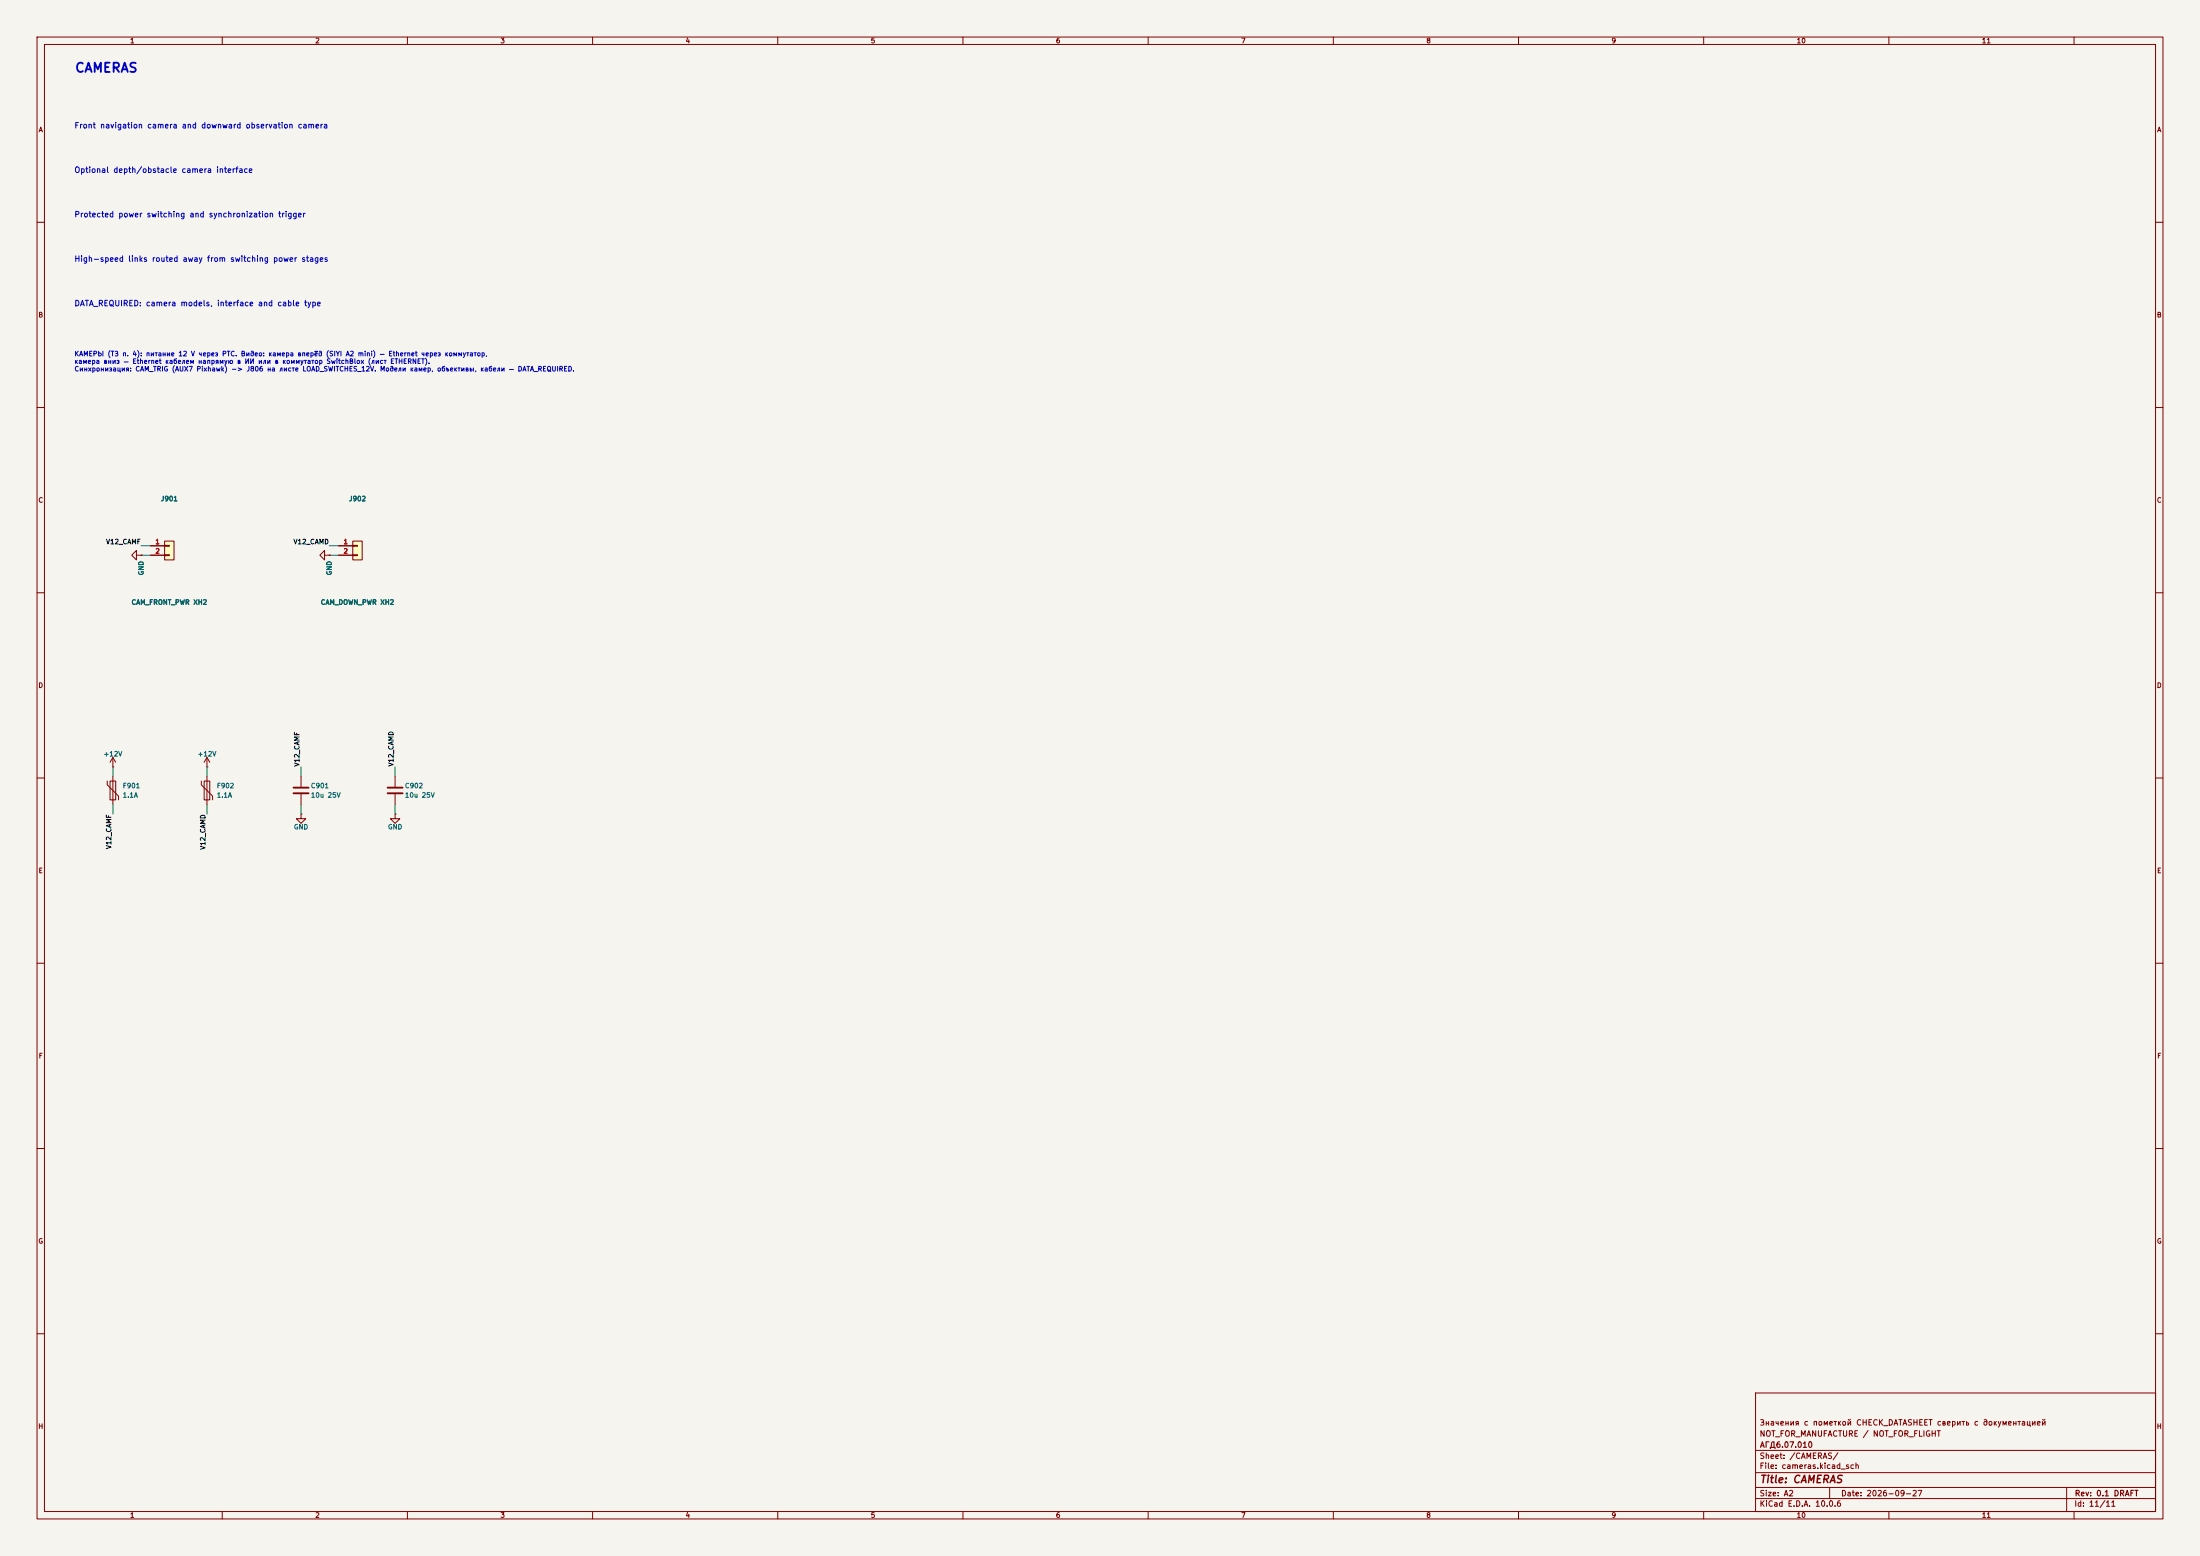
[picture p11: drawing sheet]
(kicad_sch (version 20260101) (generator "eeschema") (generator_version "10.0") (paper "A2") (title_block (title "CAMERAS") (date "2026-09-27") (rev "0.1 DRAFT") (company "АГД6.07.010") (comment 1 "NOT_FOR_MANUFACTURE / NOT_FOR_FLIGHT") (comment 2 "Значения с пометкой CHECK_DATASHEET сверить с документацией")) (lib_symbols (symbol "Connector_Generic:Conn_01x02"
  (pin_names
   (offset 1.016) (hide yes))
  (exclude_from_sim no)
  (in_bom yes)
  (on_board yes)
  (in_pos_files yes)
  (duplicate_pin_numbers_are_jumpers no)
  (property "Reference" "J" (at 0 2.54 0) (show_name no) (do_not_autoplace no) (effects (font (size 1.27 1.27))))
  (property "Value" "Conn_01x02" (at 0 -5.08 0) (show_name no) (do_not_autoplace no) (effects (font (size 1.27 1.27))))
  (property "Footprint" "" (at 0 0 0) (show_name no) (do_not_autoplace no) (hide yes) (effects (font (size 1.27 1.27))))
  (property "Datasheet" "" (at 0 0 0) (show_name no) (do_not_autoplace no) (hide yes) (effects (font (size 1.27 1.27))))
  (property "Description" "Generic connector, single row, 01x02, script generated (kicad-library-utils/schlib/autogen/connector/)" (at 0 0 0) (show_name no) (do_not_autoplace no) (hide yes) (effects (font (size 1.27 1.27))))
  (symbol "Conn_01x02_1_1"
   (rectangle (start -1.27 1.27) (end 1.27 -3.81) (stroke (width 0.254) (type default)) (fill (type background)))
   (rectangle (start -1.27 0.127) (end 0 -0.127) (stroke (width 0.1524) (type default)) (fill (type none)))
   (rectangle (start -1.27 -2.413) (end 0 -2.667) (stroke (width 0.1524) (type default)) (fill (type none)))
   (pin passive line (at -5.08 0 0) (length 3.81) (name "Pin_1" (effects (font (size 1.27 1.27)))) (number "1" (effects (font (size 1.27 1.27)))))
   (pin passive line (at -5.08 -2.54 0) (length 3.81) (name "Pin_2" (effects (font (size 1.27 1.27)))) (number "2" (effects (font (size 1.27 1.27))))))
  (embedded_fonts no))
(symbol "Device:C"
  (pin_numbers (hide yes))
  (pin_names
   (offset 0.254))
  (exclude_from_sim no)
  (in_bom yes)
  (on_board yes)
  (in_pos_files yes)
  (duplicate_pin_numbers_are_jumpers no)
  (property "Reference" "C" (at 0.635 2.54 0) (show_name no) (do_not_autoplace no) (effects (font (size 1.27 1.27)) (justify left)))
  (property "Value" "C" (at 0.635 -2.54 0) (show_name no) (do_not_autoplace no) (effects (font (size 1.27 1.27)) (justify left)))
  (property "Footprint" "" (at 0.9652 -3.81 0) (show_name no) (do_not_autoplace no) (hide yes) (effects (font (size 1.27 1.27))))
  (property "Datasheet" "" (at 0 0 0) (show_name no) (do_not_autoplace no) (hide yes) (effects (font (size 1.27 1.27))))
  (property "Description" "Unpolarized capacitor" (at 0 0 0) (show_name no) (do_not_autoplace no) (hide yes) (effects (font (size 1.27 1.27))))
  (symbol "C_0_1"
   (polyline (pts (xy -2.032 0.762) (xy 2.032 0.762)) (stroke (width 0.508) (type default)) (fill (type none)))
   (polyline (pts (xy -2.032 -0.762) (xy 2.032 -0.762)) (stroke (width 0.508) (type default)) (fill (type none))))
  (symbol "C_1_1"
   (pin passive line (at 0 3.81 270) (length 2.794) (name "" (effects (font (size 1.27 1.27)))) (number "1" (effects (font (size 1.27 1.27)))))
   (pin passive line (at 0 -3.81 90) (length 2.794) (name "" (effects (font (size 1.27 1.27)))) (number "2" (effects (font (size 1.27 1.27))))))
  (embedded_fonts no))
(symbol "Device:Polyfuse"
  (pin_numbers (hide yes))
  (pin_names
   (offset 0))
  (exclude_from_sim no)
  (in_bom yes)
  (on_board yes)
  (in_pos_files yes)
  (duplicate_pin_numbers_are_jumpers no)
  (property "Reference" "F" (at -2.54 0 90) (show_name no) (do_not_autoplace no) (effects (font (size 1.27 1.27))))
  (property "Value" "Polyfuse" (at 2.54 0 90) (show_name no) (do_not_autoplace no) (effects (font (size 1.27 1.27))))
  (property "Footprint" "" (at 1.27 -5.08 0) (show_name no) (do_not_autoplace no) (hide yes) (effects (font (size 1.27 1.27)) (justify left)))
  (property "Datasheet" "" (at 0 0 0) (show_name no) (do_not_autoplace no) (hide yes) (effects (font (size 1.27 1.27))))
  (property "Description" "Resettable fuse, polymeric positive temperature coefficient" (at 0 0 0) (show_name no) (do_not_autoplace no) (hide yes) (effects (font (size 1.27 1.27))))
  (symbol "Polyfuse_0_1"
   (polyline (pts (xy -1.524 2.54) (xy -1.524 1.524) (xy 1.524 -1.524) (xy 1.524 -2.54)) (stroke (width 0) (type default)) (fill (type none)))
   (rectangle (start -0.762 2.54) (end 0.762 -2.54) (stroke (width 0.254) (type default)) (fill (type none)))
   (polyline (pts (xy 0 2.54) (xy 0 -2.54)) (stroke (width 0) (type default)) (fill (type none))))
  (symbol "Polyfuse_1_1"
   (pin passive line (at 0 3.81 270) (length 1.27) (name "" (effects (font (size 1.27 1.27)))) (number "1" (effects (font (size 1.27 1.27)))))
   (pin passive line (at 0 -3.81 90) (length 1.27) (name "" (effects (font (size 1.27 1.27)))) (number "2" (effects (font (size 1.27 1.27))))))
  (embedded_fonts no))
(symbol "power:+12V"
  (power global)
  (pin_numbers (hide yes))
  (pin_names
   (offset 0) (hide yes))
  (exclude_from_sim no)
  (in_bom yes)
  (on_board yes)
  (in_pos_files yes)
  (duplicate_pin_numbers_are_jumpers no)
  (property "Reference" "#PWR" (at 0 -3.81 0) (show_name no) (do_not_autoplace no) (hide yes) (effects (font (size 1.27 1.27))))
  (property "Value" "+12V" (at 0 3.556 0) (show_name no) (do_not_autoplace no) (effects (font (size 1.27 1.27))))
  (property "Footprint" "" (at 0 0 0) (show_name no) (do_not_autoplace no) (hide yes) (effects (font (size 1.27 1.27))))
  (property "Datasheet" "" (at 0 0 0) (show_name no) (do_not_autoplace no) (hide yes) (effects (font (size 1.27 1.27))))
  (property "Description" "Power symbol creates a global label with name \"+12V\"" (at 0 0 0) (show_name no) (do_not_autoplace no) (hide yes) (effects (font (size 1.27 1.27))))
  (symbol "+12V_0_1"
   (polyline (pts (xy -0.762 1.27) (xy 0 2.54)) (stroke (width 0) (type default)) (fill (type none)))
   (polyline (pts (xy 0 2.54) (xy 0.762 1.27)) (stroke (width 0) (type default)) (fill (type none)))
   (polyline (pts (xy 0 0) (xy 0 2.54)) (stroke (width 0) (type default)) (fill (type none))))
  (symbol "+12V_1_1"
   (pin power_in line (at 0 0 90) (length 0) (name "" (effects (font (size 1.27 1.27)))) (number "1" (effects (font (size 1.27 1.27))))))
  (embedded_fonts no))
(symbol "power:GND"
  (power global)
  (pin_numbers (hide yes))
  (pin_names
   (offset 0) (hide yes))
  (exclude_from_sim no)
  (in_bom yes)
  (on_board yes)
  (in_pos_files yes)
  (duplicate_pin_numbers_are_jumpers no)
  (property "Reference" "#PWR" (at 0 -6.35 0) (show_name no) (do_not_autoplace no) (hide yes) (effects (font (size 1.27 1.27))))
  (property "Value" "GND" (at 0 -3.81 0) (show_name no) (do_not_autoplace no) (effects (font (size 1.27 1.27))))
  (property "Footprint" "" (at 0 0 0) (show_name no) (do_not_autoplace no) (hide yes) (effects (font (size 1.27 1.27))))
  (property "Datasheet" "" (at 0 0 0) (show_name no) (do_not_autoplace no) (hide yes) (effects (font (size 1.27 1.27))))
  (property "Description" "Power symbol creates a global label with name \"GND\" , ground" (at 0 0 0) (show_name no) (do_not_autoplace no) (hide yes) (effects (font (size 1.27 1.27))))
  (symbol "GND_0_1"
   (polyline (pts (xy 0 0) (xy 0 -1.27) (xy 1.27 -1.27) (xy 0 -2.54) (xy -1.27 -1.27) (xy 0 -1.27)) (stroke (width 0) (type default)) (fill (type none))))
  (symbol "GND_1_1"
   (pin power_in line (at 0 0 270) (length 0) (name "" (effects (font (size 1.27 1.27)))) (number "1" (effects (font (size 1.27 1.27))))))
  (embedded_fonts no))) (text "Protected power switching and synchronization trigger"
  (exclude_from_sim no)
  (at 20 59 0)
  (effects (font (size 1.5 1.5)) (justify left bottom)))
(text "CAMERAS"
  (exclude_from_sim no)
  (at 20 20 0)
  (effects (font (size 2.5 2.5)
    (bold yes)) (justify left bottom)))
(text "High-speed links routed away from switching power stages"
  (exclude_from_sim no)
  (at 20 71 0)
  (effects (font (size 1.5 1.5)) (justify left bottom)))
(text "Front navigation camera and downward observation camera"
  (exclude_from_sim no)
  (at 20 35 0)
  (effects (font (size 1.5 1.5)) (justify left bottom)))
(text "Optional depth/obstacle camera interface"
  (exclude_from_sim no)
  (at 20 47 0)
  (effects (font (size 1.5 1.5)) (justify left bottom)))
(text "DATA_REQUIRED: camera models, interface and cable type"
  (exclude_from_sim no)
  (at 20 83 0)
  (effects (font (size 1.5 1.5)) (justify left bottom)))
(text "КАМЕРЫ (ТЗ п. 4): питание 12 V через PTC. Видео: камера вперёд (SIYI A2 mini) — Ethernet через коммутатор,\nкамера вниз — Ethernet кабелем напрямую в ИИ или в коммутатор SwitchBlox (лист ETHERNET).\nСинхронизация: CAM_TRIG (AUX7 Pixhawk) -> J806 на листе LOAD_SWITCHES_12V. Модели камер, объективы, кабели — DATA_REQUIRED." (exclude_from_sim no) (at 20 95 0) (effects (font (size 1.27 1.27)) (justify left top)))
(symbol (lib_id "Connector_Generic:Conn_01x02") (at 45.72 147.32 0) (unit 1) (body_style 1) (exclude_from_sim no) (in_bom yes) (on_board yes) (in_pos_files yes) (dnp no) (property "Reference" "J901" (at 45.72 134.62 0) (show_name no) (do_not_autoplace no) (effects (font (size 1.27 1.27)))) (property "Value" "CAM_FRONT_PWR XH2" (at 45.72 162.56 0) (show_name no) (do_not_autoplace no) (effects (font (size 1.27 1.27)))) (property "Footprint" "Connector_JST:JST_XH_B2B-XH-A_1x02_P2.50mm_Vertical" (at 45.72 147.32 0) (hide yes) (show_name no) (do_not_autoplace no) (effects (font (size 1.27 1.27)))) (property "Datasheet" "" (at 45.72 147.32 0) (hide yes) (show_name no) (do_not_autoplace no) (effects (font (size 1.27 1.27)))) (property "Description" "Generic connector, single row, 01x02, script generated (kicad-library-utils/schlib/autogen/connector/)" (at 45.72 147.32 0) (hide yes) (show_name no) (do_not_autoplace no) (effects (font (size 1.27 1.27)))) (pin "1") (pin "2"))
(wire (pts (xy 40.64 147.32) (xy 38.1 147.32)) (stroke (width 0) (type default)))
(label "V12_CAMF" (at 38.1 147.32 180) (effects (font (size 1.27 1.27)) (justify right bottom)))
(wire (pts (xy 40.64 149.86) (xy 38.1 149.86)) (stroke (width 0) (type default)))
(symbol (lib_id "power:GND") (at 38.1 149.86 270) (unit 1) (body_style 1) (exclude_from_sim no) (in_bom yes) (on_board yes) (in_pos_files yes) (dnp no) (property "Reference" "#PWR224" (at 38.1 153.36 0) (hide yes) (show_name no) (do_not_autoplace no) (effects (font (size 1.27 1.27)))) (property "Value" "GND" (at 38.1 153.36 0) (show_name no) (do_not_autoplace no) (effects (font (size 1.27 1.27)))) (property "Footprint" "" (at 38.1 149.86 0) (hide yes) (show_name no) (do_not_autoplace no) (effects (font (size 1.27 1.27)))) (property "Datasheet" "" (at 38.1 149.86 0) (hide yes) (show_name no) (do_not_autoplace no) (effects (font (size 1.27 1.27)))) (property "Description" "Power symbol creates a global label with name \"GND\" , ground" (at 38.1 149.86 0) (hide yes) (show_name no) (do_not_autoplace no) (effects (font (size 1.27 1.27)))) (pin "1"))
(symbol (lib_id "Connector_Generic:Conn_01x02") (at 96.52 147.32 0) (unit 1) (body_style 1) (exclude_from_sim no) (in_bom yes) (on_board yes) (in_pos_files yes) (dnp no) (property "Reference" "J902" (at 96.52 134.62 0) (show_name no) (do_not_autoplace no) (effects (font (size 1.27 1.27)))) (property "Value" "CAM_DOWN_PWR XH2" (at 96.52 162.56 0) (show_name no) (do_not_autoplace no) (effects (font (size 1.27 1.27)))) (property "Footprint" "Connector_JST:JST_XH_B2B-XH-A_1x02_P2.50mm_Vertical" (at 96.52 147.32 0) (hide yes) (show_name no) (do_not_autoplace no) (effects (font (size 1.27 1.27)))) (property "Datasheet" "" (at 96.52 147.32 0) (hide yes) (show_name no) (do_not_autoplace no) (effects (font (size 1.27 1.27)))) (property "Description" "Generic connector, single row, 01x02, script generated (kicad-library-utils/schlib/autogen/connector/)" (at 96.52 147.32 0) (hide yes) (show_name no) (do_not_autoplace no) (effects (font (size 1.27 1.27)))) (pin "1") (pin "2"))
(wire (pts (xy 91.44 147.32) (xy 88.9 147.32)) (stroke (width 0) (type default)))
(label "V12_CAMD" (at 88.9 147.32 180) (effects (font (size 1.27 1.27)) (justify right bottom)))
(wire (pts (xy 91.44 149.86) (xy 88.9 149.86)) (stroke (width 0) (type default)))
(symbol (lib_id "power:GND") (at 88.9 149.86 270) (unit 1) (body_style 1) (exclude_from_sim no) (in_bom yes) (on_board yes) (in_pos_files yes) (dnp no) (property "Reference" "#PWR225" (at 88.9 153.36 0) (hide yes) (show_name no) (do_not_autoplace no) (effects (font (size 1.27 1.27)))) (property "Value" "GND" (at 88.9 153.36 0) (show_name no) (do_not_autoplace no) (effects (font (size 1.27 1.27)))) (property "Footprint" "" (at 88.9 149.86 0) (hide yes) (show_name no) (do_not_autoplace no) (effects (font (size 1.27 1.27)))) (property "Datasheet" "" (at 88.9 149.86 0) (hide yes) (show_name no) (do_not_autoplace no) (effects (font (size 1.27 1.27)))) (property "Description" "Power symbol creates a global label with name \"GND\" , ground" (at 88.9 149.86 0) (hide yes) (show_name no) (do_not_autoplace no) (effects (font (size 1.27 1.27)))) (pin "1"))
(symbol (lib_id "Device:Polyfuse") (at 30.48 213.36 0) (unit 1) (body_style 1) (exclude_from_sim no) (in_bom yes) (on_board yes) (in_pos_files yes) (dnp no) (property "Reference" "F901" (at 33.02 212.09 0) (show_name no) (do_not_autoplace no) (effects (font (size 1.27 1.27)) (justify left))) (property "Value" "1.1A" (at 33.02 214.63 0) (show_name no) (do_not_autoplace no) (effects (font (size 1.27 1.27)) (justify left))) (property "Footprint" "Fuse:Fuse_1812_4532Metric" (at 30.48 213.36 0) (hide yes) (show_name no) (do_not_autoplace no) (effects (font (size 1.27 1.27)))) (property "Datasheet" "" (at 30.48 213.36 0) (hide yes) (show_name no) (do_not_autoplace no) (effects (font (size 1.27 1.27)))) (property "Description" "Resettable fuse, polymeric positive temperature coefficient" (at 30.48 213.36 0) (hide yes) (show_name no) (do_not_autoplace no) (effects (font (size 1.27 1.27)))) (pin "1") (pin "2"))
(wire (pts (xy 30.48 209.55) (xy 30.48 207.01)) (stroke (width 0) (type default)))
(symbol (lib_id "power:+12V") (at 30.48 207.01 0) (unit 1) (body_style 1) (exclude_from_sim no) (in_bom yes) (on_board yes) (in_pos_files yes) (dnp no) (property "Reference" "#PWR226" (at 30.48 210.51 0) (hide yes) (show_name no) (do_not_autoplace no) (effects (font (size 1.27 1.27)))) (property "Value" "+12V" (at 30.48 203.51 0) (show_name no) (do_not_autoplace no) (effects (font (size 1.27 1.27)))) (property "Footprint" "" (at 30.48 207.01 0) (hide yes) (show_name no) (do_not_autoplace no) (effects (font (size 1.27 1.27)))) (property "Datasheet" "" (at 30.48 207.01 0) (hide yes) (show_name no) (do_not_autoplace no) (effects (font (size 1.27 1.27)))) (property "Description" "Power symbol creates a global label with name \"+12V\"" (at 30.48 207.01 0) (hide yes) (show_name no) (do_not_autoplace no) (effects (font (size 1.27 1.27)))) (pin "1"))
(wire (pts (xy 30.48 217.17) (xy 30.48 219.71)) (stroke (width 0) (type default)))
(label "V12_CAMF" (at 30.48 219.71 270) (effects (font (size 1.27 1.27)) (justify right bottom)))
(symbol (lib_id "Device:Polyfuse") (at 55.88 213.36 0) (unit 1) (body_style 1) (exclude_from_sim no) (in_bom yes) (on_board yes) (in_pos_files yes) (dnp no) (property "Reference" "F902" (at 58.42 212.09 0) (show_name no) (do_not_autoplace no) (effects (font (size 1.27 1.27)) (justify left))) (property "Value" "1.1A" (at 58.42 214.63 0) (show_name no) (do_not_autoplace no) (effects (font (size 1.27 1.27)) (justify left))) (property "Footprint" "Fuse:Fuse_1812_4532Metric" (at 55.88 213.36 0) (hide yes) (show_name no) (do_not_autoplace no) (effects (font (size 1.27 1.27)))) (property "Datasheet" "" (at 55.88 213.36 0) (hide yes) (show_name no) (do_not_autoplace no) (effects (font (size 1.27 1.27)))) (property "Description" "Resettable fuse, polymeric positive temperature coefficient" (at 55.88 213.36 0) (hide yes) (show_name no) (do_not_autoplace no) (effects (font (size 1.27 1.27)))) (pin "1") (pin "2"))
(wire (pts (xy 55.88 209.55) (xy 55.88 207.01)) (stroke (width 0) (type default)))
(symbol (lib_id "power:+12V") (at 55.88 207.01 0) (unit 1) (body_style 1) (exclude_from_sim no) (in_bom yes) (on_board yes) (in_pos_files yes) (dnp no) (property "Reference" "#PWR227" (at 55.88 210.51 0) (hide yes) (show_name no) (do_not_autoplace no) (effects (font (size 1.27 1.27)))) (property "Value" "+12V" (at 55.88 203.51 0) (show_name no) (do_not_autoplace no) (effects (font (size 1.27 1.27)))) (property "Footprint" "" (at 55.88 207.01 0) (hide yes) (show_name no) (do_not_autoplace no) (effects (font (size 1.27 1.27)))) (property "Datasheet" "" (at 55.88 207.01 0) (hide yes) (show_name no) (do_not_autoplace no) (effects (font (size 1.27 1.27)))) (property "Description" "Power symbol creates a global label with name \"+12V\"" (at 55.88 207.01 0) (hide yes) (show_name no) (do_not_autoplace no) (effects (font (size 1.27 1.27)))) (pin "1"))
(wire (pts (xy 55.88 217.17) (xy 55.88 219.71)) (stroke (width 0) (type default)))
(label "V12_CAMD" (at 55.88 219.71 270) (effects (font (size 1.27 1.27)) (justify right bottom)))
(symbol (lib_id "Device:C") (at 81.28 213.36 0) (unit 1) (body_style 1) (exclude_from_sim no) (in_bom yes) (on_board yes) (in_pos_files yes) (dnp no) (property "Reference" "C901" (at 83.82 212.09 0) (show_name no) (do_not_autoplace no) (effects (font (size 1.27 1.27)) (justify left))) (property "Value" "10u 25V" (at 83.82 214.63 0) (show_name no) (do_not_autoplace no) (effects (font (size 1.27 1.27)) (justify left))) (property "Footprint" "Capacitor_SMD:C_1210_3225Metric" (at 81.28 213.36 0) (hide yes) (show_name no) (do_not_autoplace no) (effects (font (size 1.27 1.27)))) (property "Datasheet" "" (at 81.28 213.36 0) (hide yes) (show_name no) (do_not_autoplace no) (effects (font (size 1.27 1.27)))) (property "Description" "Unpolarized capacitor" (at 81.28 213.36 0) (hide yes) (show_name no) (do_not_autoplace no) (effects (font (size 1.27 1.27)))) (pin "1") (pin "2"))
(wire (pts (xy 81.28 209.55) (xy 81.28 207.01)) (stroke (width 0) (type default)))
(label "V12_CAMF" (at 81.28 207.01 90) (effects (font (size 1.27 1.27)) (justify left bottom)))
(wire (pts (xy 81.28 217.17) (xy 81.28 219.71)) (stroke (width 0) (type default)))
(symbol (lib_id "power:GND") (at 81.28 219.71 0) (unit 1) (body_style 1) (exclude_from_sim no) (in_bom yes) (on_board yes) (in_pos_files yes) (dnp no) (property "Reference" "#PWR228" (at 81.28 223.21 0) (hide yes) (show_name no) (do_not_autoplace no) (effects (font (size 1.27 1.27)))) (property "Value" "GND" (at 81.28 223.21 0) (show_name no) (do_not_autoplace no) (effects (font (size 1.27 1.27)))) (property "Footprint" "" (at 81.28 219.71 0) (hide yes) (show_name no) (do_not_autoplace no) (effects (font (size 1.27 1.27)))) (property "Datasheet" "" (at 81.28 219.71 0) (hide yes) (show_name no) (do_not_autoplace no) (effects (font (size 1.27 1.27)))) (property "Description" "Power symbol creates a global label with name \"GND\" , ground" (at 81.28 219.71 0) (hide yes) (show_name no) (do_not_autoplace no) (effects (font (size 1.27 1.27)))) (pin "1"))
(symbol (lib_id "Device:C") (at 106.68 213.36 0) (unit 1) (body_style 1) (exclude_from_sim no) (in_bom yes) (on_board yes) (in_pos_files yes) (dnp no) (property "Reference" "C902" (at 109.22 212.09 0) (show_name no) (do_not_autoplace no) (effects (font (size 1.27 1.27)) (justify left))) (property "Value" "10u 25V" (at 109.22 214.63 0) (show_name no) (do_not_autoplace no) (effects (font (size 1.27 1.27)) (justify left))) (property "Footprint" "Capacitor_SMD:C_1210_3225Metric" (at 106.68 213.36 0) (hide yes) (show_name no) (do_not_autoplace no) (effects (font (size 1.27 1.27)))) (property "Datasheet" "" (at 106.68 213.36 0) (hide yes) (show_name no) (do_not_autoplace no) (effects (font (size 1.27 1.27)))) (property "Description" "Unpolarized capacitor" (at 106.68 213.36 0) (hide yes) (show_name no) (do_not_autoplace no) (effects (font (size 1.27 1.27)))) (pin "1") (pin "2"))
(wire (pts (xy 106.68 209.55) (xy 106.68 207.01)) (stroke (width 0) (type default)))
(label "V12_CAMD" (at 106.68 207.01 90) (effects (font (size 1.27 1.27)) (justify left bottom)))
(wire (pts (xy 106.68 217.17) (xy 106.68 219.71)) (stroke (width 0) (type default)))
(symbol (lib_id "power:GND") (at 106.68 219.71 0) (unit 1) (body_style 1) (exclude_from_sim no) (in_bom yes) (on_board yes) (in_pos_files yes) (dnp no) (property "Reference" "#PWR229" (at 106.68 223.21 0) (hide yes) (show_name no) (do_not_autoplace no) (effects (font (size 1.27 1.27)))) (property "Value" "GND" (at 106.68 223.21 0) (show_name no) (do_not_autoplace no) (effects (font (size 1.27 1.27)))) (property "Footprint" "" (at 106.68 219.71 0) (hide yes) (show_name no) (do_not_autoplace no) (effects (font (size 1.27 1.27)))) (property "Datasheet" "" (at 106.68 219.71 0) (hide yes) (show_name no) (do_not_autoplace no) (effects (font (size 1.27 1.27)))) (property "Description" "Power symbol creates a global label with name \"GND\" , ground" (at 106.68 219.71 0) (hide yes) (show_name no) (do_not_autoplace no) (effects (font (size 1.27 1.27)))) (pin "1"))   (embedded_fonts no))
